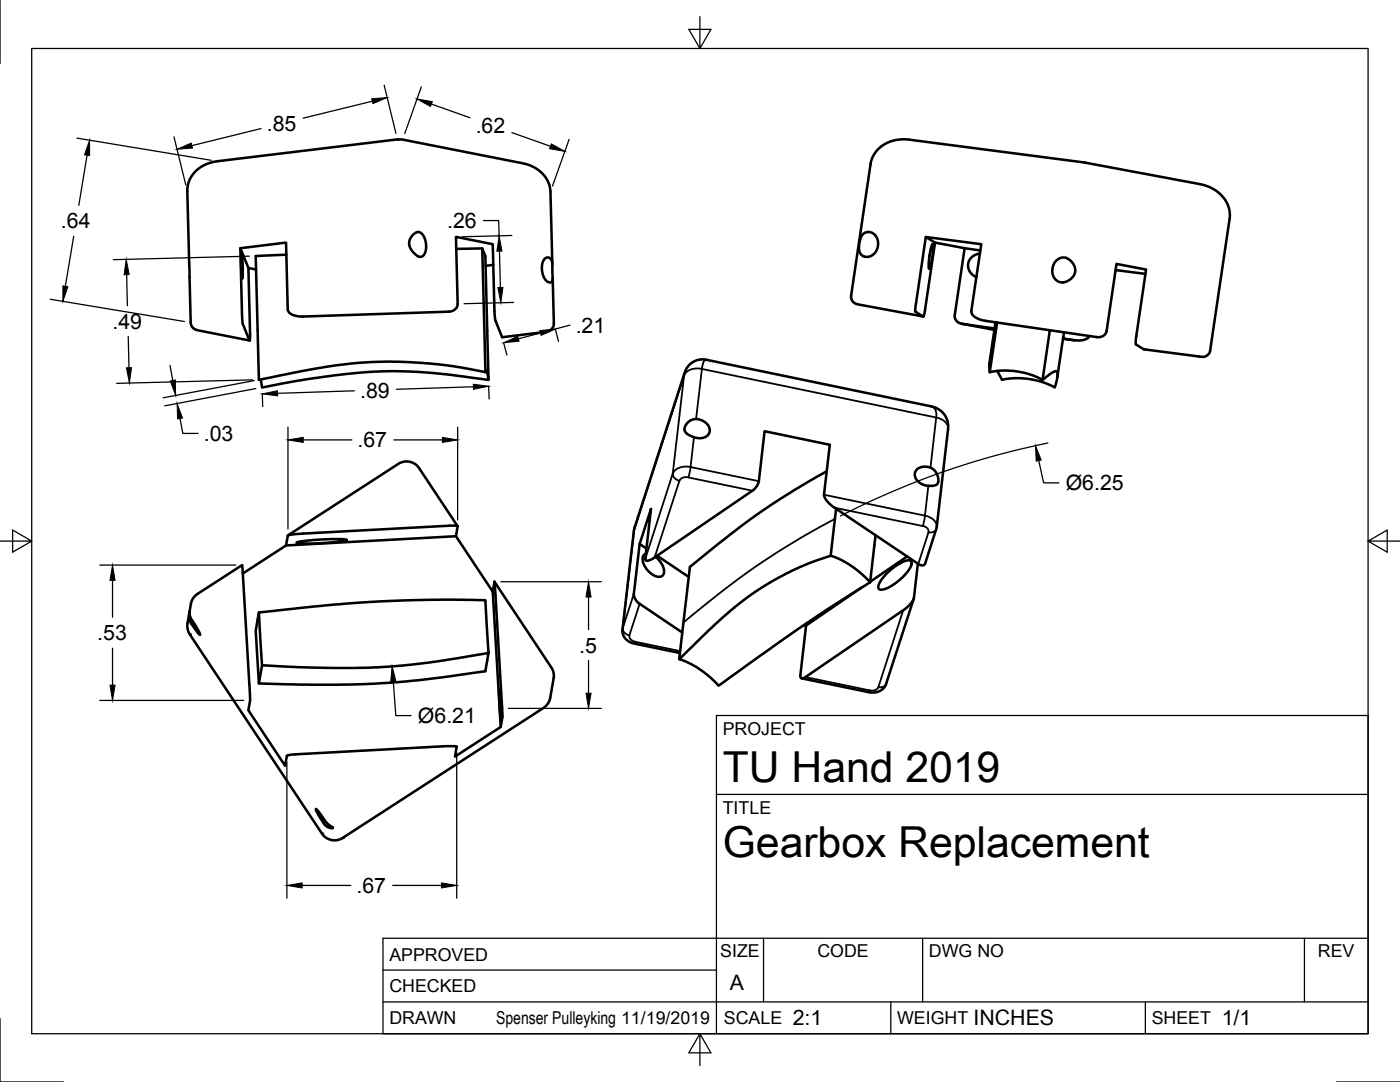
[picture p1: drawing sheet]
<svg xmlns="http://www.w3.org/2000/svg" width="279mm" height="216mm" viewBox="0 0 279 216" stroke-linecap="round" stroke-linejoin="round" font-family="sans-serif">
<!-- layer: Visible -->
<g fill="none" stroke="#000" stroke-width=".51">
<path d="M43.3 32.2l-1.8 .4-2 1.2-1.3 1.5-.7 1.6-.1 1.2 .7 26.5 .3 .7 .8 .5 10.6 2.1M43.4 32.2l36.7-4.4 24.2 4.8M104.5 32.6l1.7 .6 1.5 .9 1.2 1.4 .8 1.5 .2 1.1 .3 14.8M181.5 27.9l-1.8-.1-1.8 .4-1.7 .8-1.2 1.1a5.3 5.3 0 0 0-1.3 2.7l-3.9 26.3 .1 .5 .4 .7 .9 .4 13.1 2.5M181.5 27.9l35 4.5 23 4.3M239.6 36.8l1.8 .5 1.4 .9 1.4 1.3 .5 .7a5.5 5.5 0 0 1 .7 3.5l-3.9 26.3-.4 .8-.6 .3-.7 .1-11.5-1.5-1.6-1v-1.3l2-13.6-5.9-1.1-1.9 13.3a1.63 1.63 0 0 1-2 1.3l-22.3-3.3a3.2 3.2 0 0 1-2.7-1.7l1.9-13.6-11-1.4-2.2 14.5 .1 .4 1.5 1M48 49.5l1.6 4M48.2 50.6l.3 2.7-.1 2.3-.3-2.1zM51.1 53.8l-1.5-.3 .3 13.3v1l-.1 .1-1.4-3.6-.4-14.8 9.1-1.1 .3 13.4a2.12 2.12 0 0 0 2.1 1.3l30.1-.9a1.7 1.7 0 0 0 1.7-1.6l-.3-13.3 7.3 1.4 .5 14.6 .1 .7 1.3 3.3 8.4-1 1-.3 .5-.4 .4-.9-.2-9.3M57.1 50.8l-6.1 .3 .7 24.7 13.3-2.6 5.3-.7 4.2-.3h5.7l6.1 .4 4.3 .5 6.3 1.2M83.5 51.2a1.12 1.12 0 0 0 1.5-1.2 3.8 3.8 0 0 0-1-3.5l-.7-.2-.5 .2-.8 .9-.3 .9v.7l.4 .8 .4 .6 .9 .8M91.1 49.7l5.1-.1 .7 1.5 .6 24.7"/>
<path d="M96.2 49.6l.7 24.7M98.4 52.9l-1.5 .1M109.8 56.3a1.88 1.88 0 0 1-1.5-1.7 2.79 2.79 0 0 1 .8-3.2h.3l.5 .2 .3 .9 .1 3.2-.1 .5-.4 .1M172.3 46.7l.4-.3a1.96 1.96 0 0 1 2.6 2.2 2.28 2.28 0 0 1-3 2.5l-.7-.7-.2-1.3 .3-1.5zM184.8 47.3l1.8 1.1M186.1 48.7a9 9 0 0 1-.3 4.2l-.3 .7a.63 .63 0 0 1-.2-.9 13.5 13.5 0 0 1 .8-4zM192.5 49.5l3.1 .5M195.6 50.6a2.42 2.42 0 0 0-2.4 2.1 2.42 2.42 0 0 0 1.7 2.6M210.9 51.9a1.84 1.84 0 0 1 2.4-.2l.6 .5 .5 .7 .2 1.3-.5 1.1-.7 .6-.8 .4a1.98 1.98 0 0 1-2.6-2.2 2.9 2.9 0 0 1 .9-2.2zM222.6 53.9l6 .8M96.9 74.3l.1-.4 .5 1.9-10.9-1.4-7.4-.3-6.1 .2-6.7 .7-7.1 1-7 1.3-.3-1.6M184.2 63.2l.4-1.2 2-13.6 5.9 1.1-2 13.4a1.6 1.6 0 0 0 1.5 1.7l6.5 1"/>
<path d="M191.9 64.6l6.6 1.2M198.7 64.3l-1.3 8.4 .1 1.6M199 64.3l-1.5 10M199 74l.6 1.1a.63 .63 0 0 0 .4 .6 .63 .63 0 0 0 .6-.1l1.9-.1 3 .1 2.5 .6 2.5 1.1 .5-1.9v-1.1l-.2-.2-.5 .1-1.8 1.2a.78 .78 0 0 1-1.2 0l-2.2-.8-3-.6-2.1-.1-2.5 .4M209.5 65.9l-1.4 9.9M212.1 67.6l2.3 .3M212.2 67.2h.1M212.2 67.2l-1.2 8.2M212.3 66.3l-.1 .9M217.5 67.1a2.96 2.96 0 0 1-3.1 .8l-2.2-.3M137.1 84.4l.6-.4 .7-.3a2.86 2.86 0 0 1 3.3 2.1 1.97 1.97 0 0 1-2.7 1.6l-1.6-.7-.7-.6v-.8zM165 94l-6.9 4.1-7.1 4.6-5.4 4.1-7.9 6.3-2.1 18.4"/>
<path d="M185.3 96.9l1.4-.1 .3-.2 .2-.4 .1-.6-.2-.8-.3-.6-.6-.6a2.69 2.69 0 0 0-3.4 .3 2.09 2.09 0 0 0 1.5 2.9l1 .1M185.9 81.1l1.4 .6 1.1 .9 .6 1.2 .2 1.5-2.3 19.9-2.3 7.2a.83 .83 0 0 1-1.3 .1l-16.8-11.2a4.3 4.3 0 0 1-2.1-2.6l1.2-9.9-13-2.8-1.2 10a3.1 3.1 0 0 1-1.2 1.9l-19.6 13.3a1.85 1.85 0 0 1-1.8 .6l1.1-10.3-2.2 7-1.2 10a2.45 2.45 0 0 0 1.2 2l8.5 5.7M185.9 81.1l-45-9.3-1-.1-.8 .2-1.4 .8-.6 .7-.4 .9-10.1 31.2-2.4 20.2v.7l.5 .9 .6 .6 .7 .4 9.7 2M38.8 119.1l.6-.6 8.9-5.7 1.6 25.9v1.1l-.3 1.9 7.3 11.1 .4-2 .8-.2 30.1-1.7h2.9l-.3 2.1 9.1-5.9 .4-2.1-.1-1.2-1.5-25.7 11.6 17.5 .2 1.5-.8 4.6-.6 1-.6 .6-40.3 26-1 .4-1.2-.1-1-.5-.7-.8-26.5-39.8-.4-1v-.8l.7-4.3zM59.2 108.3a34.9 34.9 0 0 1 10-.6 35.4 35.4 0 0 1-10 .6zM91 107l-33.9 1.8M91.3 105l-1.3-.1-29.5 1.6-2.7 .2-.4 .1-.3 2-8.6 5.6M91.3 105l-.3 2 7.3 11.1 .4-2M91.3 105l-7.8-11.8-1.2-.9-1.3-.2-1.3 .3-22.2 14.4M98.3 118.1l1.6 27M127.7 108.5l1.3 1M128.9 110.5a1.53 1.53 0 0 0-.3 2.3 3.7 3.7 0 0 0 3.2 2.3 1.19 1.19 0 0 0 .6-1.8l-.6-1.2-.9-1"/>
<path d="M131.1 110.9l6.4 4.2M166.9 101.5l-1.1 9.4M171.9 117.2l-11 7.6M174.7 106.8l-1 9.4-1.5-1.5-2-1.6-2.2-1.3-2-.8-.2-.1-4.3 1.5-2.8 1.2-3.4 1.7-3.9 2.3-2.4 1.7-3 2.4-3.4 3-7 6.8 2.6 1.1 1.8 1.2 2.1 1.6 1.3 1.4 17-12.1 13.3-8.5M177.2 114.2a8.4 8.4 0 0 1 4.2-2.4l.5 .3a2.78 2.78 0 0 1-1 2.3 9.6 9.6 0 0 1-5 3.3l-.5-.2a2.28 2.28 0 0 1 .8-2.2zM181 111l-7.3 5.1M182.4 119.5l-5.6 17.1-.8 1-1.2 .5-1.1 .1-13.7-2.8M183.2 112.5l-.8 6.8a5.2 5.2 0 0 1-2.1 2.5l-19.6 13.3a.54 .54 0 0 1-.6 .3 .54 .54 0 0 1-.4-.6l1.2-10-.5-.1M38.4 123.8l-.4-.8-.2-.9v1.4l.4 1M38.4 123.8l1.1 1.9a.89 .89 0 0 1 .4 1l-1.7-2.2M51.7 122.2l-.7 3.7 .7 10.5 10.6 .2 10.6-.1 6.4-.4 9.2-1 8.4-1.2 .6-3.6M51.7 122.2l13.3-1.4 11.3-.8 9.7-.3 10.9 .1 .6 10.5-11.6 1.9-5.3 .6-5.7 .4-9.9 .1-12.7-.6z"/>
<path d="M52.3 132.7l-.6 3.7M99.6 137.8l.3 5.7zM146.5 121.2h.1M63 161.4l.5 .5 1.5 2.1 1.4 1.2-.8-.1-.8-.6-1.4-2.1z"/>
</g>
<g fill="#000">
<circle cx="228.3" cy="69.7" r=".25"/>
<circle cx="37.9" cy="126.6" r=".25"/>
<circle cx="64.3" cy="166.3" r=".25"/>
<circle cx="68.4" cy="167.2" r=".25"/>
</g>
<!-- layer: Visible Narrow -->
<g fill="none" stroke="#000" stroke-width=".36">
<path d="M136.5 74.9l-2.2 19.6M136.5 74.9l-10 30.9M136.7 74.3l-.2 .6M140.1 73.6a3.1 3.1 0 0 0-3.6 1.3M140.1 73.6l46.7 9.7-1.1 10M140.1 73.6l-1.2 10M141 71.8l-.3 .1-.3 .3-.3 1.4M134.3 94.5l-5.5 17M134.3 94.5a1.44 1.44 0 0 0 1.3 1.4l-5 15.3M137.4 95.3l12.8 2.6M137.4 95.2a1.56 1.56 0 0 0-1.8 .7M137.8 93.2l13.6 2.8"/>
<path d="M137.8 93.2l-.4 2M137.8 93.2a3.1 3.1 0 0 0-3.5 1.3M138.5 87.2l-.7 6M185.3 96.9l-.7 6-20.2-4.2M185.9 81.1a1.77 1.77 0 0 1 1 2.2 2.49 2.49 0 0 1 2.3 2.3M126.5 118.5l-2.2 6.9M126.5 105.8l-2.2 19.6M126.5 105.8v.3M126.7 105.2l-.2 .6M166.5 101.3l17.7 3.7 .4-2.1a2.49 2.49 0 0 1 2.3 2.3M166.6 103.5l-7.2 4-8.8 5.7-6.4 4.7-7.8 6.3M184.2 104.9a1.22 1.22 0 0 1 1.1 1.3"/>
<path d="M185.3 106.2l-2 6.3M186.9 105.6a1.24 1.24 0 0 1-1.6 .6M124.3 125.4l-.1 .2M124.3 125.4a1.44 1.44 0 0 0 1.3 1.4 1.13 1.13 0 0 0 1.2 1.2M126.6 128.4l.2-.3 8.9 1.8M127.7 120.5l-2.1 6.3M160.7 135.1l12.8 2.7M173.5 137.7l-.1 .4M175.3 137.1a1.43 1.43 0 0 1-1.8 .7M176.9 136.4a1.24 1.24 0 0 1-1.6 .7M180.3 121.8l-5 15.3"/>
</g>
<!-- layer: Border -->
<path d="M0 0v12.7M6.3 9.7h266.7v196.6h-266.7zM139.7 3.3v6.4l2.2-3.8h-4.4l2.2 3.8M0 108h6.3l-3.8-2.2v4.4l3.8-2.2M273 108l3.8 2.2v-4.4l-3.8 2.2h6.4M0 203.2v12.7h12.7M139.7 206.3l-2.2 3.8h4.4l-2.2-3.8v6.3M266.7 215.9h12.7" fill="none" stroke="#000" stroke-width=".25"/>
<!-- layer: Titleblock -->
<path d="M143 158.5h130M76.4 199.9h196.6M76.4 193.6h66.6M152.4 187.2v12.7M177.8 199.9v6.4M184.1 187.2v12.7M228.6 199.9v6.4M260.3 187.2v12.7M273 187.2h-196.6v19.1h196.6v-63.5h-130v63.5" fill="none" stroke="#000" stroke-width=".25"/>
<!-- layer: Dimensions -->
<g fill="none" stroke="#000" stroke-width=".25">
<path d="M76.7 17l2.3 9.6M84.1 17.4l-3.3 9.3M15.4 27.6l26.7 4.4M17.4 31l-1.7 10M34.7 27.3l2.4 9.6M52.1 25.7l-13.8 3.4M74.3 20.2l-13.8 3.4M86.1 20.8l7.7 2.7M102.2 26.5l7.7 2.7M113.6 27.8l-3.3 9.3M10 59.7l26.8 4.5M14.7 47.1l-1.7 10"/>
<path d="M25.3 54.8l.1 6.2M49.8 51.1l-27.2 .7M96.5 44h3l.1 3.1M99.7 50.1l.2 7.3M102.2 47l-9.9 .2M25.6 67.2l.1 6.2M33.9 72.9l.6 3M50.4 75.8l-27.1 .7M50.7 75.9l-18.1 3.5M51.1 77.5l-18.2 3.5M52.3 78.6l.1 2.5M70.7 78l-15.3 .5"/>
<path d="M94.5 77.2l-15.4 .5M97.5 77l.1 2.6M100.5 68.5l.7 2.3M102.5 60.3l-9.9 .3M107.9 66.4l-4.4 1.2M110.8 65.8l.7 2.3M113.7 64.9l-2.9 .8M35.9 83.5l.6 3h3M57.5 85.2v20.4M60.5 87.8h9.7M78.6 87.8h9.7M91.3 85.2v18.5"/>
<path d="M207.3 91.9l1 4.5h3M209.1 88.4a158.7 158.7 0 0 0-41.4 14.6M19.9 112.8h27.2M22.5 115.8v7.4M99.9 116.1h20.1M117.5 119.1v6.5M19.9 139.8h28.7M22.5 129.3v7.4M78.5 135.9l.5 6.9h3M117.5 131.8v6.5M57.3 152.1v27.1M91.1 150.2v29"/>
<path d="M101.5 141.4h18.5M60.3 176.7h9.7M78.4 176.7h9.7"/>
</g>
<g fill="#000" stroke="#000" stroke-width=".2">
<path d="M74.2 19.7l3.1-.2-2.9 1.2zM17.9 28v3.1l-1-.2zM35.3 29.8l2.9-1.2 .2 .9zM83.2 19.7l3.1 .6-.4 1zM110 28.7l2.7 1.5-3-.5zM12.6 57l.9 .2-.9 2.9zM25.2 51.8l.6 3h-1zM99.6 47.1l.6 3h-1zM99.4 57.4l1-.1-.5 3.1zM25.2 73.4h1l-.4 3zM34 76l1-.2 .1 3.1zM52.3 78.6l3.1-.6v1z"/>
<path d="M94.5 76.7l3 .4-3 .6zM100.5 68.4l2.8-1.3 .3 1zM107.7 66l3.1-.3-2.8 1.2zM35.3 80.5l1.1 2.9-1 .2zM57.5 87.8l3-.5v1zM88.3 87.3l3 .5-3 .5zM206.7 88.9l1.1 2.9-1 .2zM22.5 112.8l.5 3h-1.1zM117.5 116.1l.5 3h-1.1zM21.9 136.7h1.1l-.5 3.1zM78.3 132.9l.7 3-1 .1zM116.9 138.3h1.1l-.5 3.1z"/>
<path d="M57.3 176.7l3-.5v1zM88.1 176.2l3 .5-3 .5z"/>
</g>
<g font-size="8.5">
<text x="144.3" y="156">TU Hand 2019</text>
<text x="144.3" y="171">Gearbox Replacement</text>
</g>
<g font-size="4.3">
<text x="53.2" y="26.1">.85</text>
<text x="94.9" y="26.5">.62</text>
<text x="12.2" y="45.6">.64</text>
<text x="89.2" y="45.5">.26</text>
<text x="22.4" y="65.6">.49</text>
<text x="114.9" y="66.4">.21</text>
<text x="71.9" y="79.3">.89</text>
<text x="40.7" y="88">.03</text>
<text x="71.3" y="89.3">.67</text>
<text x="212.7" y="97.8">Ø6.25</text>
<text x="19.4" y="127.7">.53</text>
<text x="115.6" y="130.2">.5</text>
<text x="83.4" y="144.3">Ø6.21</text>
<text x="71.1" y="178.2">.67</text>
<text x="145.7" y="197.5">A</text>
<text x="158.2" y="204.6">2:1</text>
<text x="194.3" y="204.6">INCHES</text>
<text x="243.8" y="204.6">1/1</text>
</g>
<g font-size="3.5">
<text x="144.3" y="146.6">PROJECT</text>
<text x="144.3" y="162.3">TITLE</text>
<text x="77.7" y="191.7">APPROVED</text>
<text x="143.7" y="191">SIZE</text>
<text x="163.1" y="191">CODE</text>
<text x="185.4" y="191">DWG NO</text>
<text x="263" y="191">REV</text>
<text x="77.7" y="198">CHECKED</text>
<text x="77.7" y="204.4">DRAWN</text>
<text x="99" y="204.4">Spenser Pulleyking 11/19/2019</text>
<text x="144.5" y="204.4">SCALE</text>
<text x="179" y="204.4">WEIGHT</text>
<text x="229.8" y="204.4">SHEET</text>
</g>
</svg>
